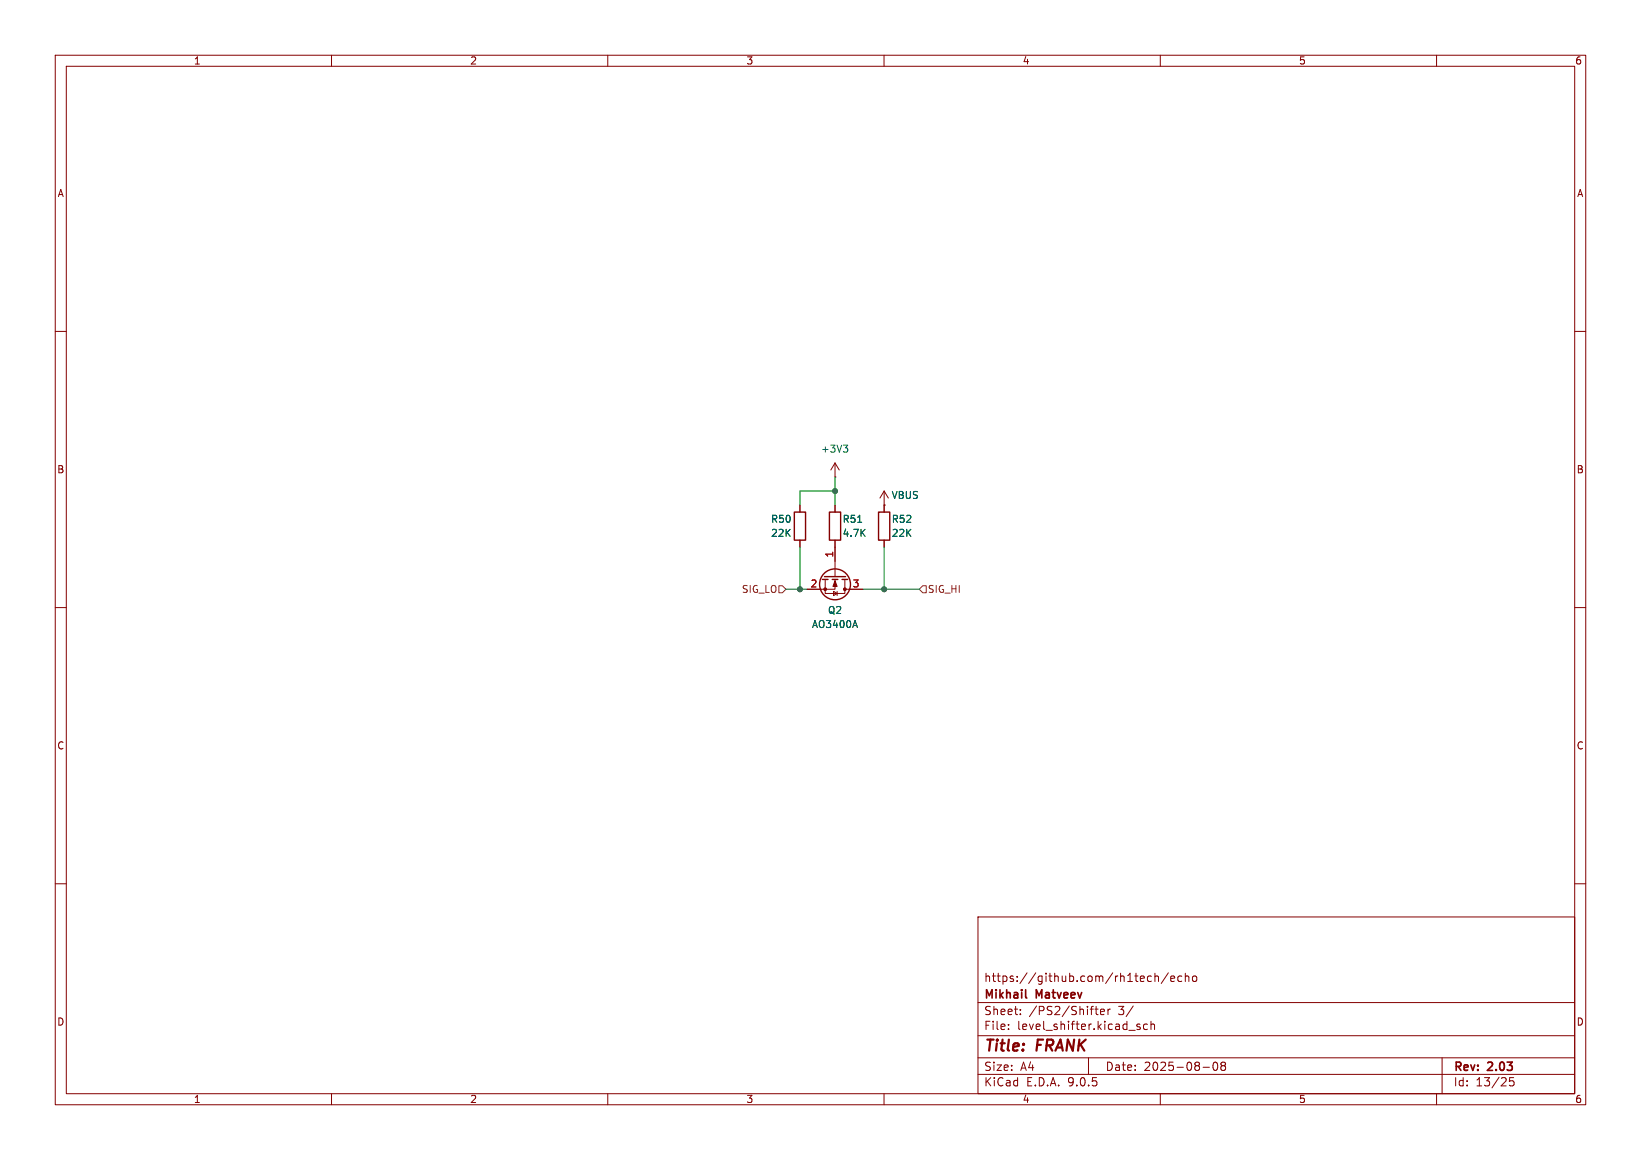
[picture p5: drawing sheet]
(kicad_sch
 (version 20250114)
 (generator "eeschema")
 (generator_version "9.0")
 (paper "A4")
 (title_block
  (title "${NAME}")
  (date "2025-08-08")
  (rev "${VERSION}")
  (company "Mikhail Matveev")
  (comment 1 "https://github.com/rh1tech/echo"))
 (lib_symbols
  (symbol "Device:R"
   (pin_numbers (hide yes))
   (pin_names
    (offset 0)) (exclude_from_sim no) (in_bom yes) (on_board yes)
   (property "Reference" "R" (at 2.032 0 90) (effects (font (size 1.27 1.27))))
   (property "Value" "R" (at 0 0 90) (effects (font (size 1.27 1.27))))
   (property "Footprint" "" (at -1.778 0 90) (effects (font (size 1.27 1.27)) (hide yes)))
   (property "Datasheet" "~" (at 0 0 0) (effects (font (size 1.27 1.27)) (hide yes)))
   (property "Description" "Resistor" (at 0 0 0) (effects (font (size 1.27 1.27)) (hide yes)))
   (symbol "R_0_1"
    (rectangle (start -1.016 -2.54) (end 1.016 2.54) (stroke (width 0.254) (type default)) (fill (type none))))
   (symbol "R_1_1"
    (pin passive line (at 0 3.81 270) (length 1.27) (name "~" (effects (font (size 1.27 1.27)))) (number "1" (effects (font (size 1.27 1.27)))))
    (pin passive line (at 0 -3.81 90) (length 1.27) (name "~" (effects (font (size 1.27 1.27)))) (number "2" (effects (font (size 1.27 1.27))))))
   (embedded_fonts no))
  (symbol "Transistor_FET:AO3400A"
   (pin_names
    (offset 0) (hide yes)) (exclude_from_sim no) (in_bom yes) (on_board yes)
   (property "Reference" "Q" (at 5.08 1.905 0) (effects (font (size 1.27 1.27)) (justify left)))
   (property "Value" "AO3400A" (at 5.08 0 0) (effects (font (size 1.27 1.27)) (justify left)))
   (property "Footprint" "Package_TO_SOT_SMD:SOT-23" (at 5.08 -1.905 0) (effects (font (size 1.27 1.27)
    (italic yes)) (justify left) (hide yes)))
   (property "Datasheet" "http://www.aosmd.com/pdfs/datasheet/AO3400A.pdf" (at 5.08 -3.81 0) (effects (font (size 1.27 1.27)) (justify left) (hide yes)))
   (property "Description" "30V Vds, 5.7A Id, N-Channel MOSFET, SOT-23" (at 0 0 0) (effects (font (size 1.27 1.27)) (hide yes)))
   (symbol "AO3400A_0_1"
    (polyline (pts (xy 0.254 1.905) (xy 0.254 -1.905)) (stroke (width 0.254) (type default)) (fill (type none)))
    (polyline (pts (xy 0.254 0) (xy -2.54 0)) (stroke (width 0) (type default)) (fill (type none)))
    (polyline (pts (xy 0.762 2.286) (xy 0.762 1.27)) (stroke (width 0.254) (type default)) (fill (type none)))
    (polyline (pts (xy 0.762 0.508) (xy 0.762 -0.508)) (stroke (width 0.254) (type default)) (fill (type none)))
    (polyline (pts (xy 0.762 -1.27) (xy 0.762 -2.286)) (stroke (width 0.254) (type default)) (fill (type none)))
    (polyline (pts (xy 0.762 -1.778) (xy 3.302 -1.778) (xy 3.302 1.778) (xy 0.762 1.778)) (stroke (width 0) (type default)) (fill (type none)))
    (polyline (pts (xy 1.016 0) (xy 2.032 0.381) (xy 2.032 -0.381) (xy 1.016 0)) (stroke (width 0) (type default)) (fill (type outline)))
    (circle (center 1.651 0) (radius 2.794) (stroke (width 0.254) (type default)) (fill (type none)))
    (polyline (pts (xy 2.54 2.54) (xy 2.54 1.778)) (stroke (width 0) (type default)) (fill (type none)))
    (circle (center 2.54 1.778) (radius 0.254) (stroke (width 0) (type default)) (fill (type outline)))
    (circle (center 2.54 -1.778) (radius 0.254) (stroke (width 0) (type default)) (fill (type outline)))
    (polyline (pts (xy 2.54 -2.54) (xy 2.54 0) (xy 0.762 0)) (stroke (width 0) (type default)) (fill (type none)))
    (polyline (pts (xy 2.921 0.381) (xy 3.683 0.381)) (stroke (width 0) (type default)) (fill (type none)))
    (polyline (pts (xy 3.302 0.381) (xy 2.921 -0.254) (xy 3.683 -0.254) (xy 3.302 0.381)) (stroke (width 0) (type default)) (fill (type none))))
   (symbol "AO3400A_1_1"
    (pin input line (at -5.08 0 0) (length 2.54) (name "G" (effects (font (size 1.27 1.27)))) (number "1" (effects (font (size 1.27 1.27)))))
    (pin passive line (at 2.54 5.08 270) (length 2.54) (name "D" (effects (font (size 1.27 1.27)))) (number "3" (effects (font (size 1.27 1.27)))))
    (pin passive line (at 2.54 -5.08 90) (length 2.54) (name "S" (effects (font (size 1.27 1.27)))) (number "2" (effects (font (size 1.27 1.27))))))
   (embedded_fonts no))
  (symbol "power:+3V3"
   (power)
   (pin_numbers (hide yes))
   (pin_names
    (offset 0) (hide yes)) (exclude_from_sim no) (in_bom yes) (on_board yes)
   (property "Reference" "#PWR" (at 0 -3.81 0) (effects (font (size 1.27 1.27)) (hide yes)))
   (property "Value" "+3V3" (at 0 3.556 0) (effects (font (size 1.27 1.27))))
   (property "Footprint" "" (at 0 0 0) (effects (font (size 1.27 1.27)) (hide yes)))
   (property "Datasheet" "" (at 0 0 0) (effects (font (size 1.27 1.27)) (hide yes)))
   (property "Description" "Power symbol creates a global label with name \"+3V3\"" (at 0 0 0) (effects (font (size 1.27 1.27)) (hide yes)))
   (symbol "+3V3_0_1"
    (polyline (pts (xy -0.762 1.27) (xy 0 2.54)) (stroke (width 0) (type default)) (fill (type none)))
    (polyline (pts (xy 0 2.54) (xy 0.762 1.27)) (stroke (width 0) (type default)) (fill (type none)))
    (polyline (pts (xy 0 0) (xy 0 2.54)) (stroke (width 0) (type default)) (fill (type none))))
   (symbol "+3V3_1_1"
    (pin power_in line (at 0 0 90) (length 0) (name "~" (effects (font (size 1.27 1.27)))) (number "1" (effects (font (size 1.27 1.27))))))
   (embedded_fonts no))
  (symbol "power:VBUS"
   (power)
   (pin_numbers (hide yes))
   (pin_names
    (offset 0) (hide yes)) (exclude_from_sim no) (in_bom yes) (on_board yes)
   (property "Reference" "#PWR" (at 0 -3.81 0) (effects (font (size 1.27 1.27)) (hide yes)))
   (property "Value" "VBUS" (at 0 3.556 0) (effects (font (size 1.27 1.27))))
   (property "Footprint" "" (at 0 0 0) (effects (font (size 1.27 1.27)) (hide yes)))
   (property "Datasheet" "" (at 0 0 0) (effects (font (size 1.27 1.27)) (hide yes)))
   (property "Description" "Power symbol creates a global label with name \"VBUS\"" (at 0 0 0) (effects (font (size 1.27 1.27)) (hide yes)))
   (symbol "VBUS_0_1"
    (polyline (pts (xy -0.762 1.27) (xy 0 2.54)) (stroke (width 0) (type default)) (fill (type none)))
    (polyline (pts (xy 0 2.54) (xy 0.762 1.27)) (stroke (width 0) (type default)) (fill (type none)))
    (polyline (pts (xy 0 0) (xy 0 2.54)) (stroke (width 0) (type default)) (fill (type none))))
   (symbol "VBUS_1_1"
    (pin power_in line (at 0 0 90) (length 0) (name "~" (effects (font (size 1.27 1.27)))) (number "1" (effects (font (size 1.27 1.27))))))
   (embedded_fonts no)))
 (junction
  (at 160.02 106.68)
  (diameter 0)
  (color 0 0 0 0))
 (junction
  (at 144.78 106.68)
  (diameter 0)
  (color 0 0 0 0))
 (junction
  (at 151.13 88.9)
  (diameter 0)
  (color 0 0 0 0))
 (wire
  (pts (xy 160.02 99.06) (xy 160.02 106.68))
  (stroke (width 0) (type default)))
 (wire
  (pts (xy 144.78 106.68) (xy 146.05 106.68))
  (stroke (width 0) (type default)))
 (wire
  (pts (xy 151.13 88.9) (xy 151.13 91.44))
  (stroke (width 0) (type default)))
 (wire
  (pts (xy 160.02 106.68) (xy 166.37 106.68))
  (stroke (width 0) (type default)))
 (wire
  (pts (xy 144.78 99.06) (xy 144.78 106.68))
  (stroke (width 0) (type default)))
 (wire
  (pts (xy 142.24 106.68) (xy 144.78 106.68))
  (stroke (width 0) (type default)))
 (wire
  (pts (xy 151.13 86.36) (xy 151.13 88.9))
  (stroke (width 0) (type default)))
 (wire
  (pts (xy 156.21 106.68) (xy 160.02 106.68))
  (stroke (width 0) (type default)))
 (wire
  (pts (xy 144.78 88.9) (xy 151.13 88.9))
  (stroke (width 0) (type default)))
 (wire
  (pts (xy 144.78 91.44) (xy 144.78 88.9))
  (stroke (width 0) (type default)))
 (hierarchical_label "SIG_LO"
  (shape input)
  (at 142.24 106.68 180)
  (effects (font (size 1.27 1.27)) (justify right)))
 (hierarchical_label "SIG_HI"
  (shape input)
  (at 166.37 106.68 0)
  (effects (font (size 1.27 1.27)) (justify left)))
 (symbol
  (lib_id "Device:R")
  (at 160.02 95.25 0)
  (unit 1)
  (exclude_from_sim no)
  (in_bom yes)
  (on_board yes)
  (dnp no)
  (property "Reference" "R52" (at 161.29 93.98 0) (effects (font (size 1.27 1.27)) (justify left)))
  (property "Value" "22K" (at 161.29 96.52 0) (effects (font (size 1.27 1.27)) (justify left)))
  (property "Footprint" "FRANK:R_0805_2012Metric" (at 158.242 95.25 90) (effects (font (size 1.27 1.27)) (hide yes)))
  (property "Datasheet" "~" (at 160.02 95.25 0) (effects (font (size 1.27 1.27)) (hide yes)))
  (property "Description" "Resistor" (at 160.02 95.25 0) (effects (font (size 1.27 1.27)) (hide yes)))
  (property "AliExpress" "https://www.aliexpress.com/item/1005005945735199.html" (at 160.02 95.25 0) (effects (font (size 1.27 1.27)) (hide yes)))
  (property "Sim.Device" "" (at 160.02 95.25 0) (effects (font (size 1.27 1.27))))
  (property "LCSC" "" (at 160.02 95.25 0) (effects (font (size 1.27 1.27)) (hide yes)))
  (pin "1")
  (pin "2")
  (instances (project "frank_m1" (path "" (reference "R52") (unit 1)) (path "" (reference "R52") (unit 1)) (path "" (reference "R52") (unit 1)) (path "" (reference "R52") (unit 1)))))
 (symbol
  (lib_id "power:VBUS")
  (at 160.02 91.44 0)
  (unit 1)
  (exclude_from_sim no)
  (in_bom yes)
  (on_board yes)
  (dnp no)
  (property "Reference" "#PWR091" (at 160.02 95.25 0) (effects (font (size 1.27 1.27)) (hide yes)))
  (property "Value" "VBUS" (at 163.83 89.662 0) (effects (font (size 1.27 1.27))))
  (property "Footprint" "" (at 160.02 91.44 0) (effects (font (size 1.27 1.27)) (hide yes)))
  (property "Datasheet" "" (at 160.02 91.44 0) (effects (font (size 1.27 1.27)) (hide yes)))
  (property "Description" "Power symbol creates a global label with name \"VBUS\"" (at 160.02 91.44 0) (effects (font (size 1.27 1.27)) (hide yes)))
  (pin "1")
  (instances (project "frank_m1" (path "" (reference "#PWR091") (unit 1)) (path "" (reference "#PWR091") (unit 1)) (path "" (reference "#PWR091") (unit 1)) (path "" (reference "#PWR091") (unit 1)))))
 (symbol
  (lib_id "Device:R")
  (at 144.78 95.25 0)
  (unit 1)
  (exclude_from_sim no)
  (in_bom yes)
  (on_board yes)
  (dnp no)
  (property "Reference" "R50" (at 139.446 93.98 0) (effects (font (size 1.27 1.27)) (justify left)))
  (property "Value" "22K" (at 139.446 96.52 0) (effects (font (size 1.27 1.27)) (justify left)))
  (property "Footprint" "FRANK:R_0805_2012Metric" (at 143.002 95.25 90) (effects (font (size 1.27 1.27)) (hide yes)))
  (property "Datasheet" "~" (at 144.78 95.25 0) (effects (font (size 1.27 1.27)) (hide yes)))
  (property "Description" "Resistor" (at 144.78 95.25 0) (effects (font (size 1.27 1.27)) (hide yes)))
  (property "AliExpress" "https://www.aliexpress.com/item/1005005945735199.html" (at 144.78 95.25 0) (effects (font (size 1.27 1.27)) (hide yes)))
  (property "Sim.Device" "" (at 144.78 95.25 0) (effects (font (size 1.27 1.27))))
  (property "LCSC" "" (at 144.78 95.25 0) (effects (font (size 1.27 1.27)) (hide yes)))
  (pin "1")
  (pin "2")
  (instances (project "frank_m1" (path "" (reference "R50") (unit 1)) (path "" (reference "R50") (unit 1)) (path "" (reference "R50") (unit 1)) (path "" (reference "R50") (unit 1)))))
 (symbol
  (lib_id "Transistor_FET:AO3400A")
  (at 151.13 104.14 270)
  (unit 1)
  (exclude_from_sim no)
  (in_bom yes)
  (on_board yes)
  (dnp no)
  (fields_autoplaced yes)
  (property "Reference" "Q2" (at 151.13 110.49 90) (effects (font (size 1.27 1.27))))
  (property "Value" "AO3400A" (at 151.13 113.03 90) (effects (font (size 1.27 1.27))))
  (property "Footprint" "FRANK:SOT-23" (at 149.225 109.22 0) (effects (font (size 1.27 1.27)
    (italic yes)) (justify left) (hide yes)))
  (property "Datasheet" "http://www.aosmd.com/pdfs/datasheet/AO3400A.pdf" (at 147.32 109.22 0) (effects (font (size 1.27 1.27)) (justify left) (hide yes)))
  (property "Description" "30V Vds, 5.7A Id, N-Channel MOSFET, SOT-23" (at 151.13 104.14 0) (effects (font (size 1.27 1.27)) (hide yes)))
  (pin "1")
  (pin "3")
  (pin "2")
  (instances (project "frank_m1" (path "" (reference "Q2") (unit 1)) (path "" (reference "Q2") (unit 1)) (path "" (reference "Q2") (unit 1)) (path "" (reference "Q2") (unit 1)))))
 (symbol
  (lib_id "Device:R")
  (at 151.13 95.25 0)
  (unit 1)
  (exclude_from_sim no)
  (in_bom yes)
  (on_board yes)
  (dnp no)
  (property "Reference" "R51" (at 152.4 93.98 0) (effects (font (size 1.27 1.27)) (justify left)))
  (property "Value" "4.7K" (at 152.4 96.52 0) (effects (font (size 1.27 1.27)) (justify left)))
  (property "Footprint" "FRANK:R_0805_2012Metric" (at 149.352 95.25 90) (effects (font (size 1.27 1.27)) (hide yes)))
  (property "Datasheet" "~" (at 151.13 95.25 0) (effects (font (size 1.27 1.27)) (hide yes)))
  (property "Description" "Resistor" (at 151.13 95.25 0) (effects (font (size 1.27 1.27)) (hide yes)))
  (property "AliExpress" "https://www.aliexpress.com/item/1005005945735199.html" (at 151.13 95.25 0) (effects (font (size 1.27 1.27)) (hide yes)))
  (property "Sim.Device" "" (at 151.13 95.25 0) (effects (font (size 1.27 1.27))))
  (property "LCSC" "" (at 151.13 95.25 0) (effects (font (size 1.27 1.27)) (hide yes)))
  (pin "1")
  (pin "2")
  (instances (project "frank_m1" (path "" (reference "R51") (unit 1)) (path "" (reference "R51") (unit 1)) (path "" (reference "R51") (unit 1)) (path "" (reference "R51") (unit 1)))))
 (symbol
  (lib_id "power:+3V3")
  (at 151.13 86.36 0)
  (unit 1)
  (exclude_from_sim no)
  (in_bom yes)
  (on_board yes)
  (dnp no)
  (fields_autoplaced yes)
  (property "Reference" "#PWR090" (at 151.13 90.17 0) (effects (font (size 1.27 1.27)) (hide yes)))
  (property "Value" "+3V3" (at 151.13 81.28 0) (effects (font (size 1.27 1.27))))
  (property "Footprint" "" (at 151.13 86.36 0) (effects (font (size 1.27 1.27)) (hide yes)))
  (property "Datasheet" "" (at 151.13 86.36 0) (effects (font (size 1.27 1.27)) (hide yes)))
  (property "Description" "Power symbol creates a global label with name \"+3V3\"" (at 151.13 86.36 0) (effects (font (size 1.27 1.27)) (hide yes)))
  (pin "1")
  (instances (project "frank_m1" (path "" (reference "#PWR090") (unit 1)) (path "" (reference "#PWR090") (unit 1)) (path "" (reference "#PWR090") (unit 1)) (path "" (reference "#PWR090") (unit 1))))))
